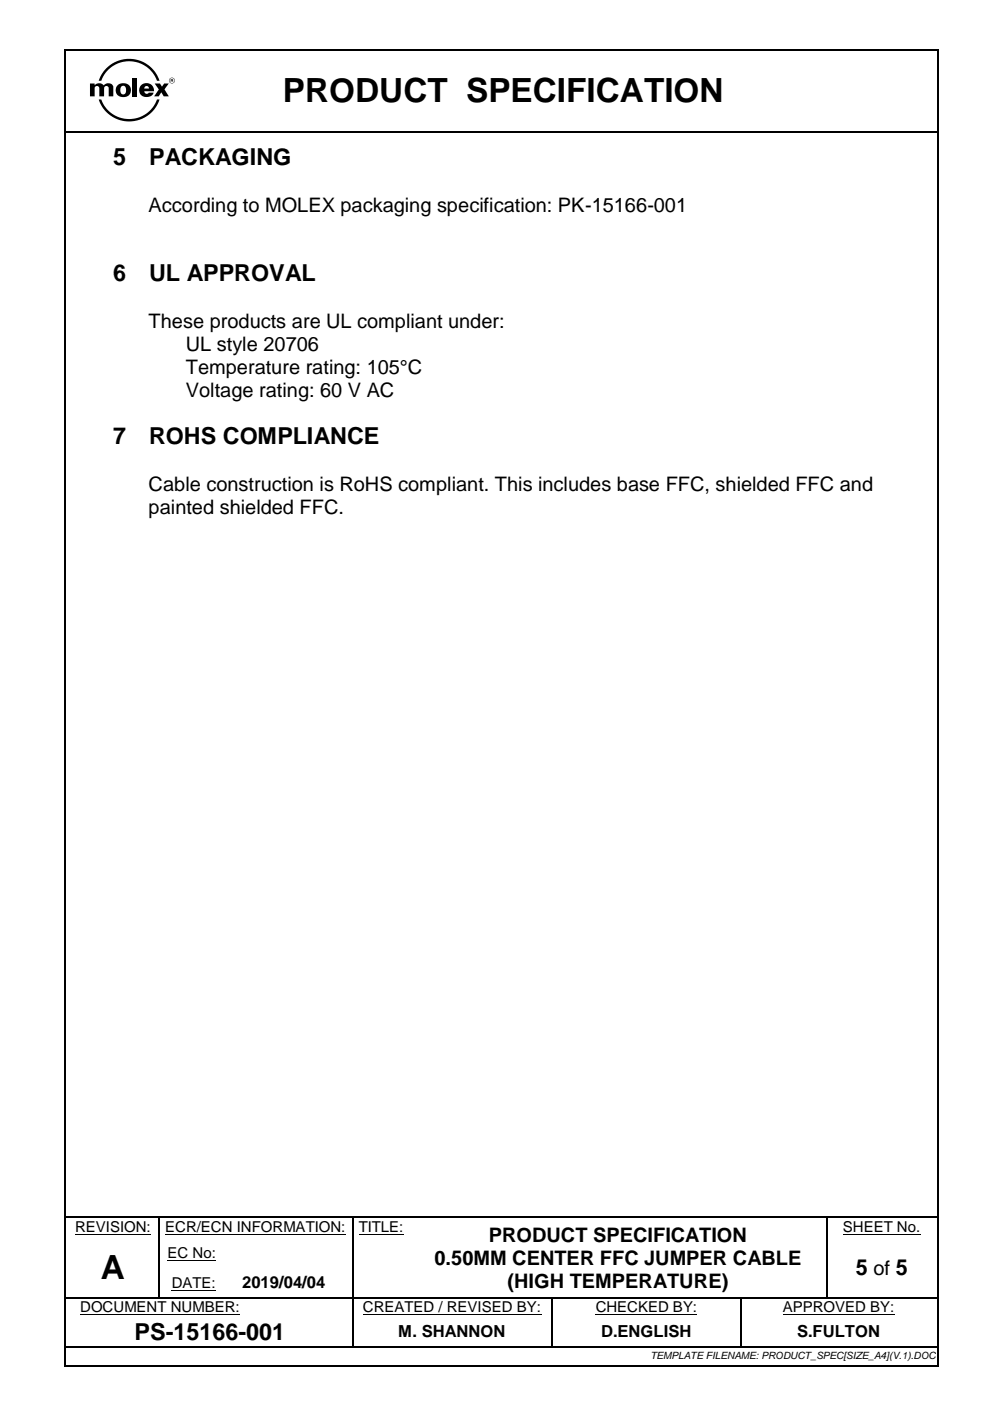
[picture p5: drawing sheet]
<svg xmlns="http://www.w3.org/2000/svg" width="210mm" height="297mm" viewBox="0 0 210 297" stroke-linecap="round" stroke-linejoin="round" font-family="sans-serif">
<g fill="none" stroke="#000" stroke-width=".34">
<path d="M13.8 10.7v278.6M14 10.5h184.7M198.8 10.7v278.6M14 27.9h184.7M14 258h19.5M33.8 258h40.8M74.9 258h11.9M87.1 258h88.2M175.6 258h22.7M74.7 279.2v6.1M116.9 279.2v6.1M14 285.5h60.6"/>
<path d="M14 289.5h184.7M74.9 285.5h41.8M117.1 285.5h39.9M157.3 285.5h41"/>
</g>
<path d="M15.9 261.6h16.1M17 278.5h33.9M35 261.6h38.3M35.5 267.1h10.3M36.4 273.4h9.4M76 261.6h9.6M76.9 278.5h37.8M126.3 278.5h21.5M165.9 278.5h23.7M178.7 261.6h16.4" fill="none" stroke="#000" stroke-width=".21"/>
<g fill="#000">
<path d="M13.6 10.3h.4v.4h-.4z" fill-rule="evenodd"/>
<path d="M13.6 10.3h.4v.4h-.4z" fill-rule="evenodd"/>
<path d="M25.8 18.3l.1-.1a.73 .73 0 0 1 .8 .3 .73 .73 0 0 1 0 .8 .65 .65 0 0 1-.8 .7 .65 .65 0 0 1-.4-.9zM24.9 18.1a1.56 1.56 0 0 0 0 2.1 1.56 1.56 0 0 0 2 .2 1.53 1.53 0 0 0 .7-2 1.53 1.53 0 0 0-2.1-.7z" fill-rule="evenodd"/>
<path d="M22.5 14.5a6.8 6.8 0 0 1 11.3 2.6h-.5a6.3 6.3 0 0 0-5.9-4.1 6.3 6.3 0 0 0-5.9 4.1h-.6l.7-1.4z" fill-rule="evenodd"/>
<path d="M29.9 18.1a1.56 1.56 0 0 0 0 2.1 1.56 1.56 0 0 0 2.1 .2l.6-.8h-1.1a.51 .51 0 0 1-.6 .3 .51 .51 0 0 1-.3-.6h2.1a1.62 1.62 0 0 0-1-1.6 1.62 1.62 0 0 0-1.8 .4zM30.7 18.4l.4-.2a.48 .48 0 0 1 .5 .6h-1z" fill-rule="evenodd"/>
<path d="M32.8 17.7h1.1l.4 .7 .5-.7h1l-.9 1.3 .9 1.4h-1.1l-.5-.8-.6 .8h-.9l1-1.4z" fill-rule="evenodd"/>
<path d="M35.8 17.1a.65 .65 0 0 1 1.3 0 .65 .65 0 0 1-1.3 0zM35.9 17.1a.55 .55 0 0 0 1.1 0 .55 .55 0 0 0-1.1 0z" fill-rule="evenodd"/>
<path d="M36.3 16.9l.3 .1h-.3zM36.2 16.8v.6h.1v-.3l.4 .3v-.6z" fill-rule="evenodd"/>
<path d="M198.7 10.3h.3v.4h-.3z" fill-rule="evenodd"/>
<path d="M198.7 10.3h.3v.4h-.3z" fill-rule="evenodd"/>
<path d="M19.1 17.7h1v.4v-.1a1.28 1.28 0 0 1 1.9 .1 1.16 1.16 0 0 1 2 .3v2h-1v-1.7a.49 .49 0 0 0-.4-.5 .49 .49 0 0 0-.5 .5v1.7h-1v-1.7a.49 .49 0 0 0-.5-.5 .49 .49 0 0 0-.5 .5v1.7h-1z" fill-rule="evenodd"/>
<path d="M28.1 16.5h1v3.9h-1z" fill-rule="evenodd"/>
<path d="M20.9 21.1h.6a6.3 6.3 0 0 0 5.9 4.1 6.3 6.3 0 0 0 5.9-4.1h.5a6.8 6.8 0 0 1-6.4 4.6 6.8 6.8 0 0 1-6.5-4.6z" fill-rule="evenodd"/>
<path d="M33.5 257.9h.3v.3h-.3z" fill-rule="evenodd"/>
<path d="M74.6 257.9h.3v.3h-.3z" fill-rule="evenodd"/>
<path d="M86.8 257.9h.3v.3h-.3z" fill-rule="evenodd"/>
<path d="M175.3 257.9h.3v.3h-.3z" fill-rule="evenodd"/>
<path d="M198.3 257.9h.3v.3h-.3z" fill-rule="evenodd"/>
<path d="M198.6 257.9l.1 .3z" fill-rule="evenodd"/>
<path d="M33.5 262.2h.2v.2h-.2z" fill-rule="evenodd"/>
<path d="M33.5 268.5h.2v.3h-.2z" fill-rule="evenodd"/>
<path d="M33.5 274.9h.2v.2h-.2z" fill-rule="evenodd"/>
<path d="M45.8 274.9h.2v.2h-.2z" fill-rule="evenodd"/>
<path d="M74.6 262.2h.3v.2h-.3z" fill-rule="evenodd"/>
<path d="M74.6 268.5h.3v.3h-.3z" fill-rule="evenodd"/>
<path d="M74.6 274.9h.3v.2h-.3z" fill-rule="evenodd"/>
<path d="M86.8 274.9h.3v.2h-.3z" fill-rule="evenodd"/>
<path d="M116.8 274.9h.2v.2h-.2z" fill-rule="evenodd"/>
<path d="M157 274.9h.3v.2h-.3z" fill-rule="evenodd"/>
<path d="M175.3 262.2h.2v.2h-.2z" fill-rule="evenodd"/>
<path d="M175.3 268.5h.2v.3h-.2z" fill-rule="evenodd"/>
<path d="M175.3 274.9h.2v.2h-.2z" fill-rule="evenodd"/>
<path d="M13.6 289.3h.4v.4h-.4z" fill-rule="evenodd"/>
<path d="M13.6 289.3h.4v.4h-.4z" fill-rule="evenodd"/>
<path d="M74.6 285.3h.3v.3h-.3z" fill-rule="evenodd"/>
<path d="M116.7 285.3h.4v.3h-.4z" fill-rule="evenodd"/>
<path d="M157 285.3h.3v.3h-.3z" fill-rule="evenodd"/>
<path d="M198.3 285.3h.3v.3h-.3z" fill-rule="evenodd"/>
<path d="M198.5 285.3h.4v.3h-.4z" fill-rule="evenodd"/>
<path d="M198.7 289.3h.3v.4h-.3z" fill-rule="evenodd"/>
<path d="M198.7 289.3h.3v.4h-.3z" fill-rule="evenodd"/>
</g>
<g fill="none" stroke="#000" stroke-width=".25">
<path d="M33.6 258.2v4M74.7 258.2v4M175.4 258.2v4M14 275h19.5M33.6 262.4v6.1M33.6 268.8v6.1M33.7 275h12.1M46 275h28.6M74.7 262.4v6.1M74.7 268.8v6.1M74.7 275.1v4.1M74.9 275h11.9"/>
<path d="M87.1 275h29.7M116.9 275.1v4.1M117 275h40M157.1 275.1v10.2M157.3 275h18M175.4 262.4v6.1M175.4 268.8v6.1M175.5 275h23.2"/>
</g>
<g font-size="7.1">
<text x="60" y="21.7">PRODUCT SPECIFICATION</text>
<text x="21.4" y="271.1">A</text>
</g>
<g font-size="5">
<text x="24" y="35.1">5</text>
<text x="31.6" y="35.1">PACKAGING</text>
<text x="24" y="59.7">6</text>
<text x="31.6" y="59.7">UL APPROVAL</text>
<text x="24" y="94">7</text>
<text x="31.6" y="94">ROHS COMPLIANCE</text>
<text x="28.5" y="284">PS-15166-001</text>
</g>
<text font-size="4.6" x="181.4" y="270.3">5 of 5</text>
<g font-size="4.2">
<text x="31.5" y="45">According to MOLEX packaging specification: PK-15166-001</text>
<text x="31.5" y="69.6">These products are UL compliant under:</text>
<text x="39.4" y="74.5">UL style 20706</text>
<text x="39.4" y="79.3">Temperature rating: 105°C</text>
<text x="39.4" y="84.2">Voltage rating: 60 V AC</text>
<text x="31.5" y="104">Cable construction is RoHS compliant. This includes base FFC, shielded FFC and</text>
<text x="31.5" y="108.9">painted shielded FFC.</text>
<text x="103.6" y="263.1">PRODUCT SPECIFICATION</text>
<text x="92.1" y="268">0.50MM CENTER FFC JUMPER CABLE</text>
<text x="107.6" y="272.9">(HIGH TEMPERATURE)</text>
</g>
<g font-size="3.5">
<text x="51.4" y="273">2019/04/04</text>
<text x="84.4" y="283.4">M. SHANNON</text>
<text x="127.4" y="283.4">D.ENGLISH</text>
<text x="168.9" y="283.4">S.FULTON</text>
</g>
<g font-size="3.2">
<text x="15.9" y="261.2">REVISION:</text>
<text x="35" y="261.2">ECR/ECN INFORMATION:</text>
<text x="76" y="261.2">TITLE:</text>
<text x="178.7" y="261.2">SHEET No.</text>
<text x="35.5" y="266.6">EC No:</text>
<text x="36.4" y="273">DATE:</text>
<text x="17" y="278.1">DOCUMENT NUMBER:</text>
<text x="76.9" y="278.1">CREATED / REVISED BY:</text>
<text x="126.3" y="278.1">CHECKED BY:</text>
<text x="165.9" y="278.1">APPROVED BY:</text>
</g>
<text font-size="2.1" x="137.9" y="288.1">TEMPLATE FILENAME: PRODUCT_SPEC[SIZE_A4](V.1).DOC</text>
</svg>
